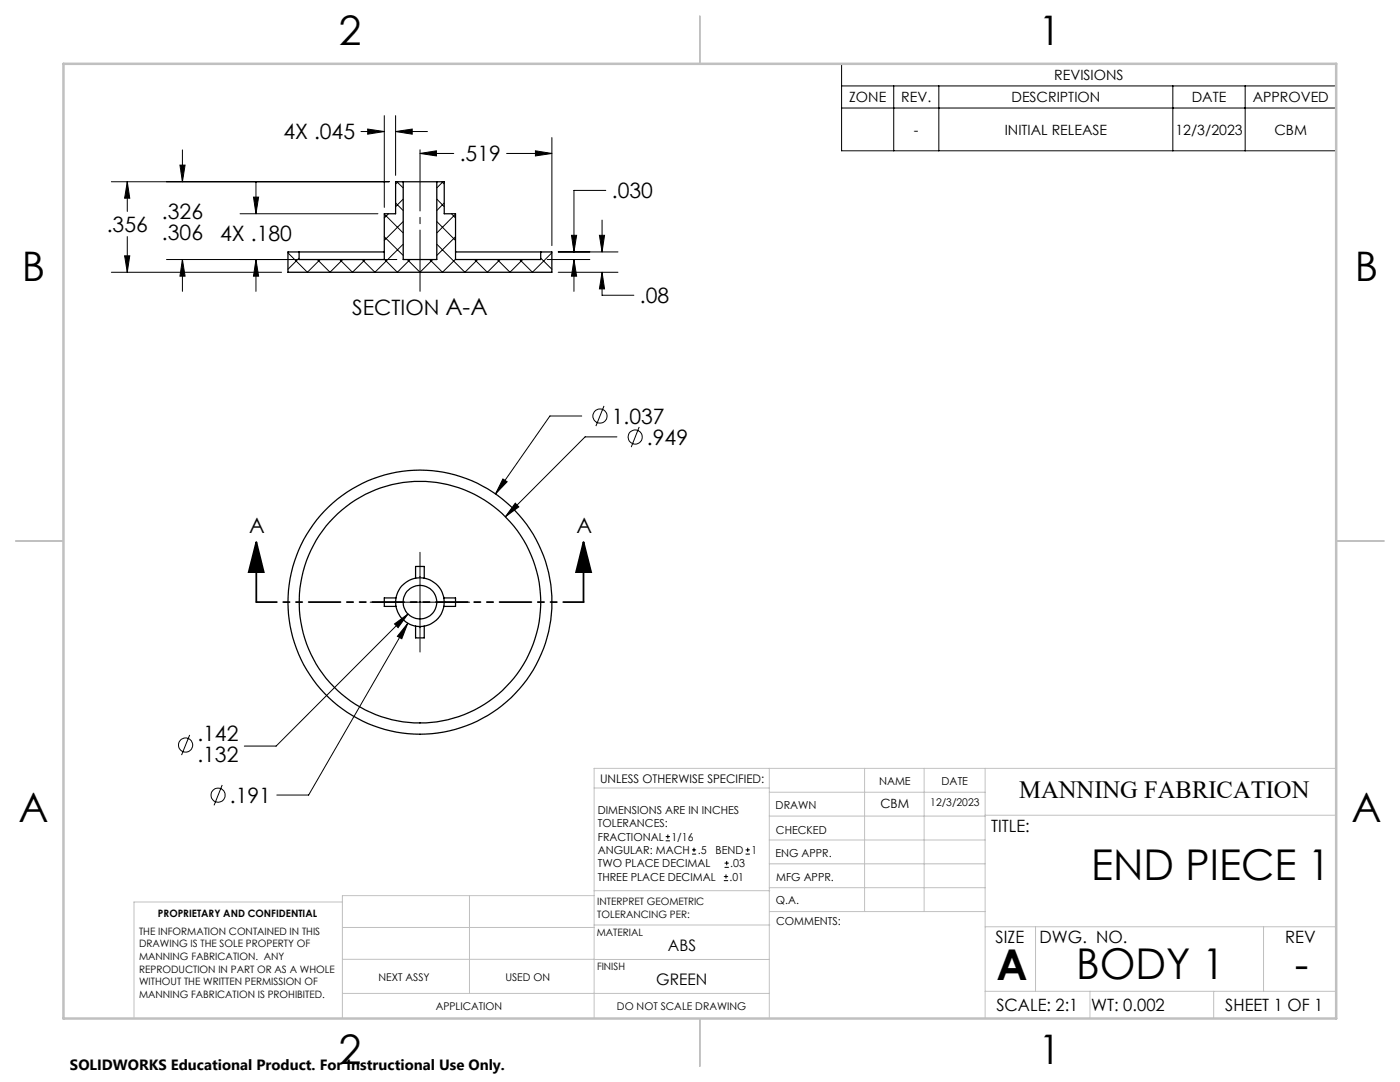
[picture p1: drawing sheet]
<svg xmlns="http://www.w3.org/2000/svg" width="279mm" height="216mm" viewBox="0 0 279 216" stroke-linecap="round" stroke-linejoin="round" font-family="sans-serif">
<g fill="none" stroke="#000" stroke-width=".25">
<path d="M80.5 36.3h6.7M80.5 36.3h-1.5v6.4h-2.3v9.1h-17v-1.5M80.5 36.3v15.5h6.7v-15.5M87.2 36.3h1.5v6.4h2.2v9.1h17v-1.5M59.7 50.3h17M59.7 50.3h-2.2v4h52.6v-4h-2.2M90.9 50.3h17M79 119.3h-2.3v1.7h2.3M82.9 115.4v-2.4h1.8v2.4M88.6 119.3h2.3v1.7h-2.3M82.9 124.9v2.4h1.8v-2.4"/>
<circle cx="83.8" cy="120.1" r="3.4"/>
<circle cx="83.8" cy="120.1" r="24.1"/>
<circle cx="83.8" cy="120.2" r="26.3"/>
<circle cx="83.8" cy="120.2" r="4.9"/>
</g>
<g fill="none" stroke="#000" stroke-width=".2">
<path d="M168 12.7h98.7v17.4h-98.7zM168 17.1h98.7M178.4 17.1v13M187.4 17.1v13M234.1 17.1v13M248.5 17.1v13M22.2 36.3h55.5M25.4 36.3l.5 3.2h-1zM25.4 36.3v5.9M35.9 32.9h1l-.5 3.4zM36.4 29.9v6.4M50.6 39.3h1l-.5 3.4z"/>
<path d="M51.1 36.3v6.4M72 26.2h4.7M73.4 25.8l3.3 .4-3.3 .6zM76.7 23.1v18.3M79 26.2l3.3-.4v1zM79 23.1v11.9M79 26.2h6.3M79.2 36.3l1.3 1.2M79.4 36.3l-.4 .4M80.5 39.7l-1.5 1.5M83.8 30.6l3.3-.5v1zM83.8 30.6h6.8"/>
<path d="M87.2 39.7l1.5 1.5M88.2 36.3l.5 .4M88.4 36.3l-1.2 1.2M101.1 30.6h9M106.9 30.1l3.2 .5-3.2 .5zM110.1 27.4v21.6M120.9 38h-6.4v12.3M168 21.6h98.7M22.2 54.3h34M24.9 51h1l-.5 3.3zM25.4 47.2v7.1M33.2 51.8h46"/>
<path d="M36.4 51.8l.5 3.3h-1zM36.4 51.8v6.3M47.9 42.7h27.5M51.1 51.8l.5 3.3h-1zM51.1 51.8v6.3M57.5 50.4l3.8 3.9 2.6-2.5M59.7 51.5l-2.2 2.2M63.3 51.8l2.6 2.5 2.5-2.5M67.8 51.8l2.5 2.5 2.6-2.5M76.7 51.7l2.6 2.6 2.5-2.5M76.7 47.2l3.8 3.8M76.7 42.7l3.8 3.8"/>
<path d="M77.5 42.7l-.8 .8M79 40.5l1.5 1.5M80.5 44.2l-3.8 3.8M80.5 48.7l-5.7 5.6-2.5-2.5M81.3 51.8l2.5 2.5 2.6-2.5M87.2 48.7l5.6 5.6 2.5-2.5M87.2 44.2l3.7 3.8M88.7 40.5l-1.5 1.5M90.1 42.7l.8 .8M90.9 42.7l-3.7 3.8M90.9 47.2l-3.7 3.8M90.9 51.7l-2.6 2.6-2.5-2.5"/>
<path d="M94.7 51.8l2.6 2.5 2.5-2.5M99.2 51.8l2.6 2.5 2.5-2.5M107.9 51.5l2.2 2.2M109.2 51.8h8.5M110.1 50.4l-3.8 3.9-2.6-2.5M111.4 50.3h11.9M111.4 54.3h11.9M114.1 47h1l-.6 3.3zM114.5 51.8l.6 3.3h-1zM114.5 51.8v6.3M119.6 47h1l-.4 3.3zM120.2 54.3l.4 3.3h-1z"/>
<path d="M120.2 54.3v4.6h6.3M120.2 43.9v6.4M100.4 95.6l.8 .5-2.3 2.5zM116.1 83h-6.4l-10.8 15.6M120.5 81l-1.6 4M123.1 87.2h-6.3l-15.9 15.9M127.6 85.2l-1.6 4M83.8 110.2v19.9M102.8 100.4l.7 .7-2.6 2zM73.9 120.2h19.8M78.7 124.5l2.7-2-2 2.7zM81.4 124.4l-1.2 3.1-.9-.5z"/>
<path d="M81.4 124.4l-19.8 34.2h-6.4M81.4 122.5l-26.3 26.4h-6.3M37.9 146.6l-1.7 4.1M44.3 156.6l-1.6 4.1M132.9 167.8h.8M132.9 166.9h.8M133.3 166.5v.9M138.1 170.4h.8M138.1 169.6h.8M138.5 169.2v.8M144.5 175.7h.8M144.5 174.9h.8"/>
<path d="M144.6 173.1h.9M144.6 172.2h.9M144.9 174.5v.8M145 171.8v.8M148.8 170.4h.8M148.8 169.6h.8M149.2 169.2v.8"/>
<circle cx="119.7" cy="83" r="1.41"/>
<circle cx="126.8" cy="87.2" r="1.4"/>
<circle cx="37" cy="148.7" r="1.41"/>
<circle cx="43.5" cy="158.7" r="1.42"/>
</g>
<path d="M51.2 108.2l1.4 6h-3zM51.2 108.2v12M116.5 108.2l1.5 6h-3zM116.5 108.2v12" fill="none" stroke="#000" stroke-width=".35"/>
<path d="M83.8 58.1v-28.2" fill="none" stroke="#000" stroke-width=".2" stroke-dasharray="15.2 1.3 1.3 1.3" stroke-dashoffset="3"/>
<path d="M116.5 120.1h-65.3" fill="none" stroke="#000" stroke-width=".35" stroke-dasharray="6.3 1.3 1.3 1.3 1.3 1.3" stroke-dashoffset="2.3"/>
<g fill="none" stroke="#c0c0c0" stroke-width=".2">
<path d="M118.6 157.2h34.9M153.5 153.3v49.9M153.5 158.1h43.1M172.5 153.3v28.6M184.4 153.3v28.6M196.6 153.3v49.9M266.7 153.3h-148.1v49.9M68.3 180h-41.6v23.2M93.7 178.7v19.5M118.6 178.7h-50.3v24.5M118.6 177.7h35M153.5 167.6h43.1"/>
<path d="M153.5 162.8h43.1M153.5 172.4h43.1M153.5 177.1h43.1M196.6 162.7h70.1M68.3 198.2h85.2M68.3 191.4l85.2 .1M68.3 185.1h50.3M118.6 184.6h35M153.6 181.9h43M196.6 197.8h70.1M196.6 184.9h70.1M206.7 184.9v12.9"/>
<path d="M217.5 197.8v5.4M242.2 197.8v5.4M252.2 184.9v12.9"/>
</g>
<path d="M139.7 3.2v9.5M3.1 107.9h9.6M266.7 107.9h9.5M139.7 203.2v9.6" fill="none" stroke="#c0c0c0" stroke-width=".25"/>
<path d="M12.7 12.7h254v190.5h-254z" fill="none" stroke="#c0c0c0" stroke-width=".5"/>
<g fill="#000">
<path d="M102.8 100.4l-1.9 2.7 2.6-2zM100.4 95.6l-1.5 3 2.3-2.5zM78.7 124.5l.7 .7 2-2.7zM81.4 124.4l-2.1 2.6 .9 .5zM119.6 47h1l-.4 3.3zM120.2 54.3l.4 3.3h-1zM114.1 47h1l-.6 3.3zM114.5 51.8l.6 3.3h-1zM73.4 25.8l3.3 .4-3.3 .6zM79 26.2l3.3-.4v1zM50.6 39.3h1l-.5 3.4zM51.1 51.8l.5 3.3h-1zM25.4 36.3l.5 3.2h-1zM24.9 51h1l-.5 3.3zM35.9 32.9h1l-.5 3.4zM36.4 51.8l.5 3.3h-1zM83.8 30.6l3.3-.5v1zM106.9 30.1l3.2 .5-3.2 .5z"/>
<path d="M116.5 108.2l1.5 6h-3zM51.2 108.2l1.4 6h-3z"/>
</g>
<g font-size="8.5">
<text x="217.7" y="175.6">END PIECE 1</text>
<text x="198.9" y="195.5">A</text>
<text x="214.8" y="195.4">BODY 1</text>
<text x="258.4" y="195.4">-</text>
</g>
<g font-size="8.1">
<text x="67.6" y="8.9">2</text>
<text x="207.3" y="8.9">1</text>
<text x="4.4" y="56.2">B</text>
<text x="270.4" y="56.2">B</text>
<text x="3.7" y="164.1">A</text>
<text x="269.7" y="164.1">A</text>
<text x="67.6" y="212.4">2</text>
<text x="207.3" y="212.4">1</text>
</g>
<text font-size="4.9" x="203.4" y="159.3">MANNING FABRICATION</text>
<g font-size="4.2">
<text x="56.6" y="27.8">4X .045</text>
<text x="91.8" y="32.2">.519</text>
<text x="122.1" y="39.6">.030</text>
<text x="21.3" y="46.3">.356</text>
<text x="32.3" y="43.8">.326</text>
<text x="32.3" y="47.9">.306</text>
<text x="44" y="48">4X .180</text>
<text x="70.3" y="62.8">SECTION A-A</text>
<text x="127.7" y="60.5">.08</text>
<text x="122.1" y="84.6">1.037</text>
<text x="129.1" y="88.7">.949</text>
<text x="49.7" y="106.3">A</text>
<text x="115" y="106.3">A</text>
<text x="39.4" y="147.9">.142</text>
<text x="39.4" y="152">.132</text>
<text x="45.9" y="160.2">.191</text>
</g>
<g font-size="3.4">
<text x="197.8" y="166">TITLE:</text>
<text x="198.7" y="188.1">SIZE</text>
<text x="207.5" y="188.1">DWG. NO.</text>
<text x="256.5" y="188.2">REV</text>
<text x="198.8" y="201.7">SCALE: 2:1</text>
<text x="217.7" y="201.8">WT: 0.002</text>
<text x="244.5" y="201.7">SHEET 1 OF 1</text>
</g>
<g font-size="3.2">
<text x="133.3" y="189.8">ABS</text>
<text x="131" y="196.6">GREEN</text>
</g>
<text font-size="3" x="14" y="213.5">SOLIDWORKS Educational Product. For Instructional Use Only.</text>
<g font-size="2.8">
<text x="210.4" y="16">REVISIONS</text>
<text x="169.5" y="20.4">ZONE</text>
<text x="179.9" y="20.4">REV.</text>
<text x="201.9" y="20.4">DESCRIPTION</text>
<text x="237.8" y="20.4">DATE</text>
<text x="250" y="20.4">APPROVED</text>
<text x="182.4" y="26.9">-</text>
<text x="200.5" y="26.9">INITIAL RELEASE</text>
<text x="234.6" y="26.9">12/3/2023</text>
<text x="254.4" y="26.9">CBM</text>
</g>
<text font-size="2.5" x="175.7" y="161.3">CBM</text>
<text font-size="2.4" x="119.8" y="156.2">UNLESS OTHERWISE SPECIFIED:</text>
<g font-size="2.2">
<text x="154.8" y="161.4">DRAWN</text>
<text x="175.4" y="156.6">NAME</text>
<text x="187.9" y="156.7">DATE</text>
<text x="119.3" y="162.4">DIMENSIONS ARE IN INCHES</text>
<text x="119.3" y="165.1">TOLERANCES:</text>
<text x="119.3" y="167.8">FRACTIONAL</text>
<text x="134" y="167.8">1/16</text>
<text x="154.9" y="166.3">CHECKED</text>
<text x="119.3" y="173.1">TWO PLACE DECIMAL</text>
<text x="119.3" y="170.4">ANGULAR: MACH</text>
<text x="139.2" y="170.4">.5</text>
<text x="142.8" y="170.4">BEND</text>
<text x="145.8" y="173.1">.03</text>
<text x="150" y="170.4">1</text>
<text x="154.8" y="171">ENG APPR.</text>
<text x="119.3" y="175.7">THREE PLACE DECIMAL</text>
<text x="145.6" y="175.7">.01</text>
<text x="154.9" y="175.7">MFG APPR.</text>
<text x="154.9" y="180.4">Q.A.</text>
<text x="154.9" y="184.6">COMMENTS:</text>
</g>
<g font-size="2.1">
<text x="185.7" y="160.7">12/3/2023</text>
<text x="75.5" y="195.7">NEXT ASSY</text>
<text x="100.9" y="195.7">USED ON</text>
<text x="86.9" y="201.5">APPLICATION</text>
<text x="123.1" y="201.6">DO NOT SCALE DRAWING</text>
</g>
<g font-size="2">
<text x="31.5" y="182.9">PROPRIETARY AND CONFIDENTIAL</text>
<text x="119.2" y="180.6">INTERPRET GEOMETRIC</text>
<text x="119.2" y="183.1">TOLERANCING PER:</text>
<text x="27.8" y="186.5">THE INFORMATION CONTAINED IN THIS</text>
<text x="27.8" y="189">DRAWING IS THE SOLE PROPERTY OF</text>
<text x="27.8" y="191.6">MANNING FABRICATION. ANY</text>
<text x="119.1" y="186.7">MATERIAL</text>
<text x="27.8" y="194.1">REPRODUCTION IN PART OR AS A WHOLE</text>
<text x="27.8" y="196.6">WITHOUT THE WRITTEN PERMISSION OF</text>
<text x="119.1" y="193.5">FINISH</text>
<text x="27.8" y="199.1">MANNING FABRICATION IS PROHIBITED.</text>
</g>
</svg>
